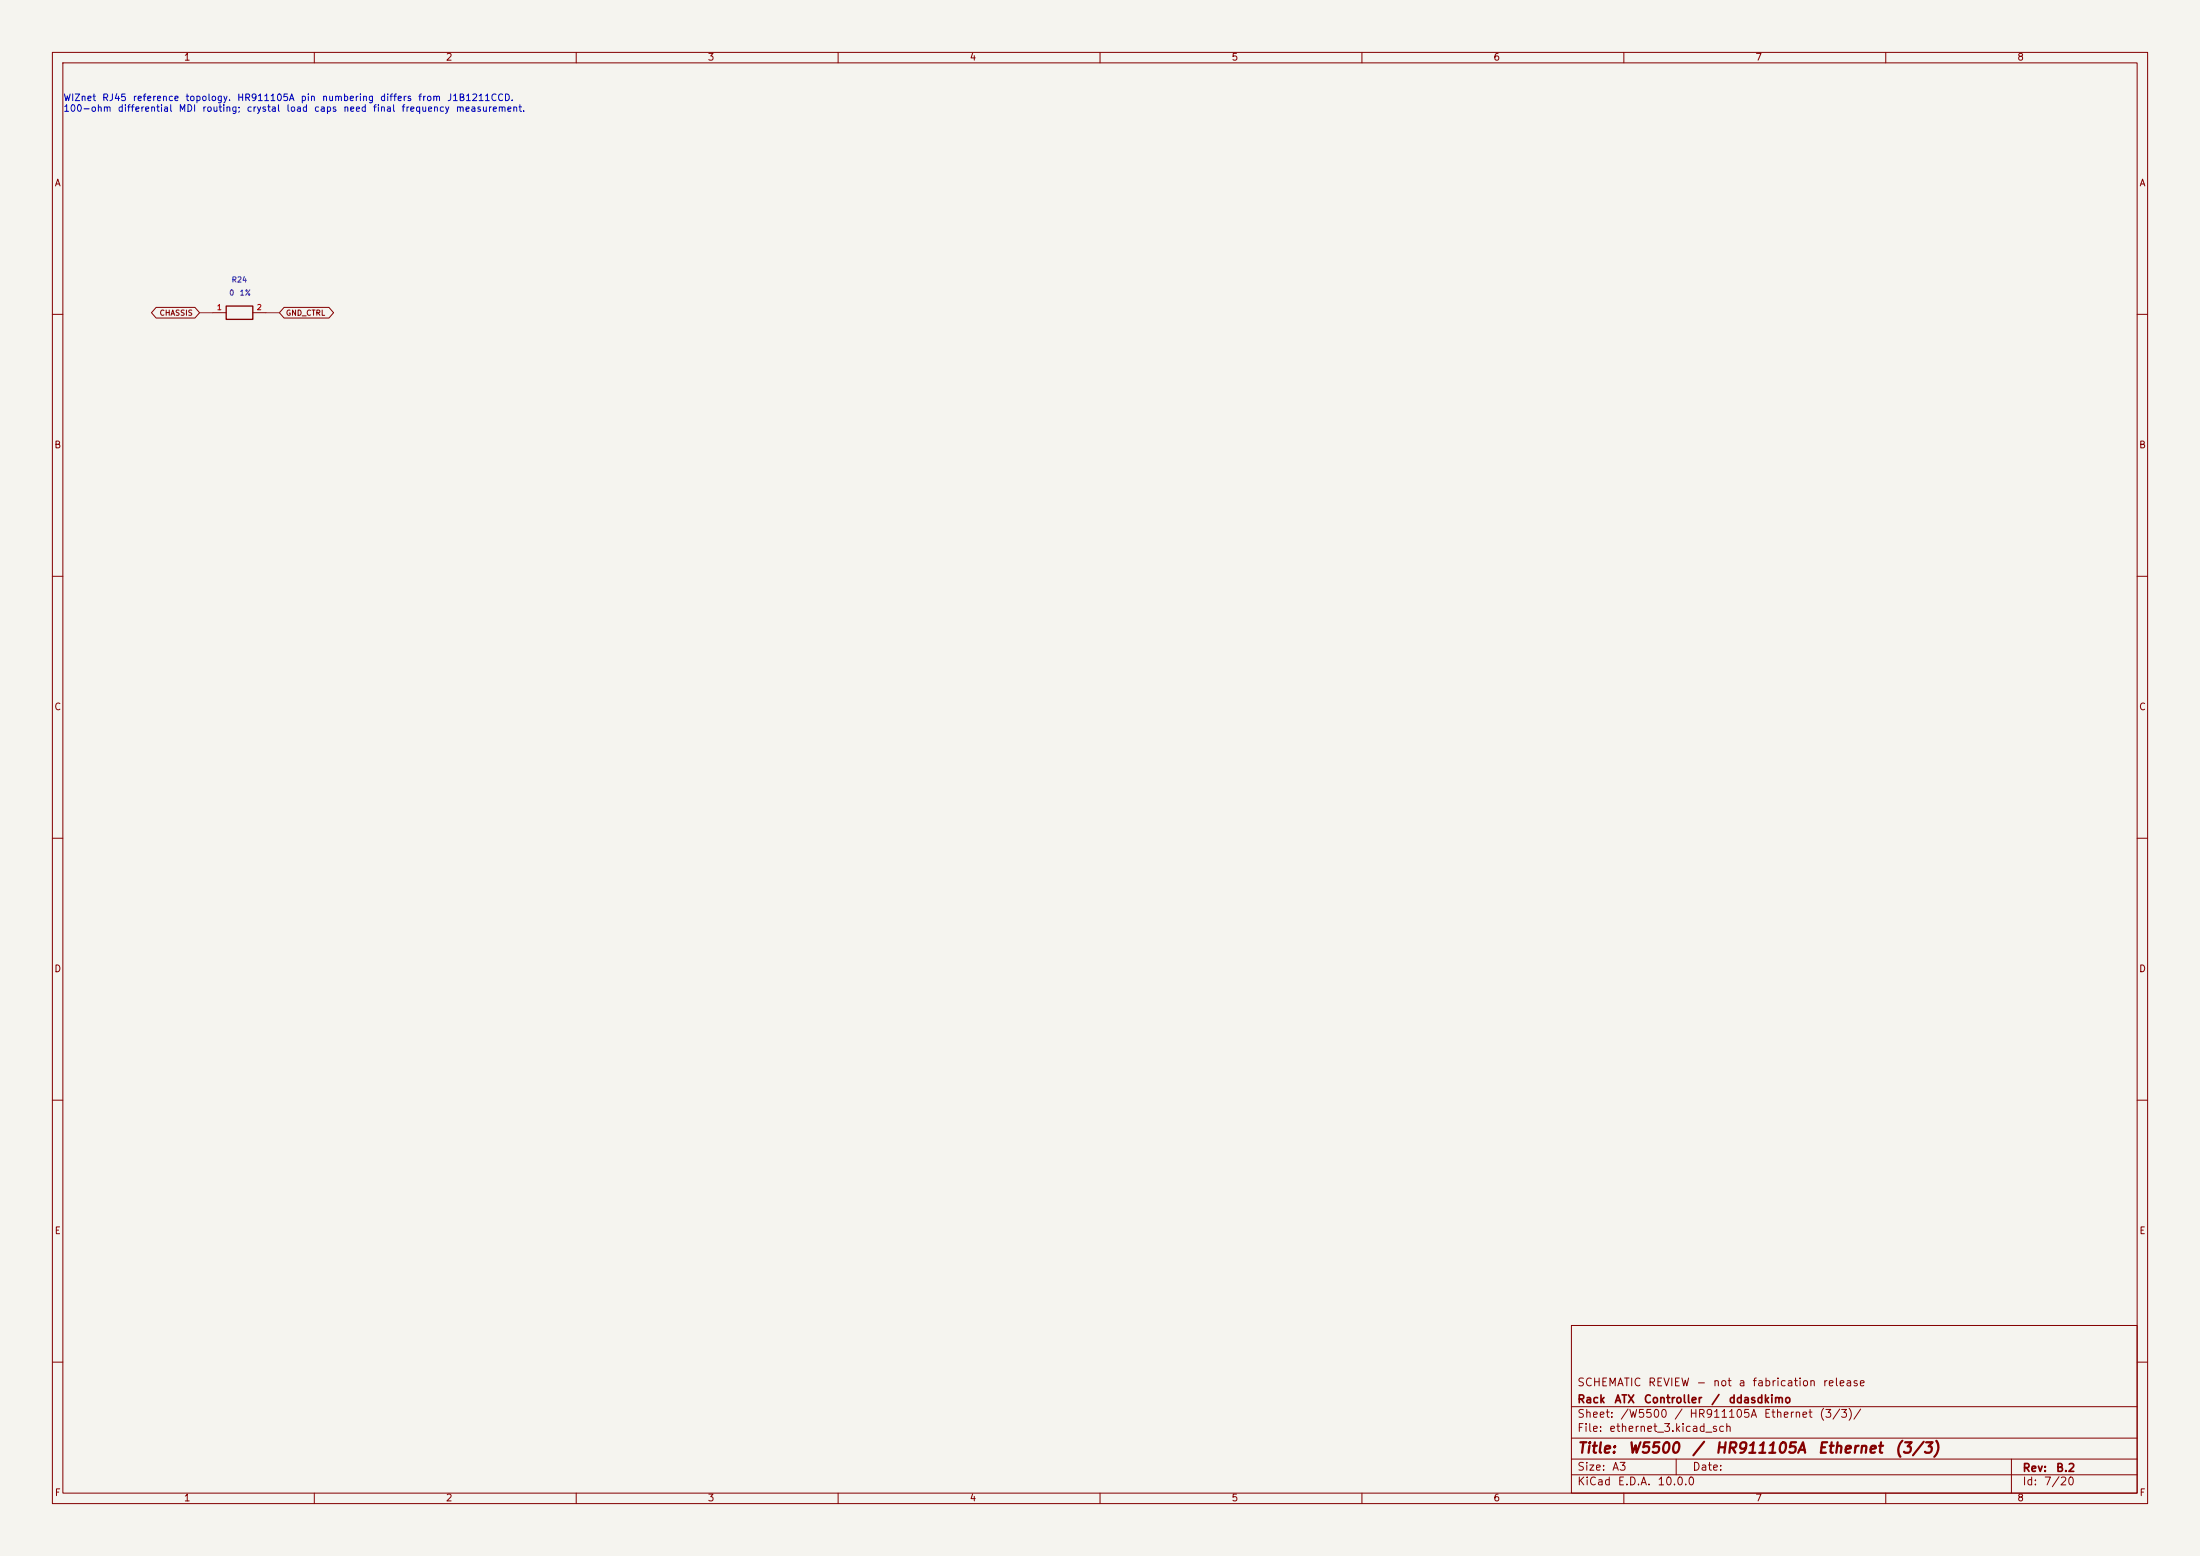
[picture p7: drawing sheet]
<svg xmlns="http://www.w3.org/2000/svg" width="420mm" height="297mm" viewBox="0 0 420 297" stroke-linecap="round" stroke-linejoin="round" font-family="sans-serif">
<path d="M0 0h420v297h-420z" fill="#f5f4ef" stroke="#f5f4ef" stroke-width=".19"/>
<g fill="none" stroke="#840000" stroke-width=".19">
<path d="M10 10h400v277h-400zM12 12h396v273h-396zM60 10v2M110 10v2M160 10v2M210 10v2M260 10v2M310 10v2M360 10v2M29.8 58.7h7.4l.9 1-.9 1h-7.4l-.9-1zM40.6 59.7h2.6M48.3 59.7h2.5"/>
<path d="M54.2 58.7h8.6l.9 1-.9 1h-8.6l-.9-1zM10 60h2M408 60h2M10 110h2M408 110h2M10 160h2M408 160h2M10 210h2M408 210h2M300 253h108v32h-108zM10 260h2M300 278.5h108"/>
<path d="M300 274.5h108M300 268.5h108M320 278.5v3M384 278.5v6.5M408 260h2M60 285v2M110 285v2M160 285v2M210 285v2M260 285v2M300 281.5h108M310 285v2"/>
<path d="M360 285v2"/>
</g>
<path d="M43.2 58.4h5.1v2.6h-5.1z" fill="none" stroke="#840000" stroke-width=".25"/>
<path d="M38.1 59.7h2.5M50.8 59.7h2.5" fill="none" stroke="#009600" stroke-width=".19"/>
<g font-size="2" fill="#840000">
<text x="301" y="277.9">Title:</text>
<text x="310.6" y="277.9">W5500</text>
<text x="322.9" y="277.9">/</text>
<text x="327.3" y="277.9">HR911105A</text>
<text x="346.9" y="277.9">Ethernet</text>
<text x="361.6" y="277.9">(3/3)</text>
</g>
<g font-size="1.5" fill="#840000">
<text x="301" y="268.2">Rack</text>
<text x="301" y="265">SCHEMATIC</text>
<text x="308.1" y="268.2">ATX</text>
<text x="313.7" y="268.2">Controller</text>
<text x="314.5" y="265">REVIEW</text>
<text x="323.7" y="265">-</text>
<text x="326.6" y="268.2">/</text>
<text x="326.9" y="265">not</text>
<text x="329.9" y="268.2">ddasdkimo</text>
<text x="331.8" y="265">a</text>
<text x="334.4" y="265">fabrication</text>
<text x="347.9" y="265">release</text>
<text x="301" y="273.7">File:</text>
<text x="301" y="271">Sheet:</text>
<text x="307.1" y="273.7">ethernet_3.kicad_sch</text>
<text x="309.2" y="271">/W5500</text>
<text x="319.5" y="271">/</text>
<text x="322.4" y="271">HR911105A</text>
<text x="336.6" y="271">Ethernet</text>
<text x="347.2" y="271">(3/3)/</text>
<text x="301" y="281.1">Size:</text>
<text x="307.6" y="281.1">A3</text>
<text x="323" y="281.1">Date:</text>
<text x="386" y="281.3">Rev:</text>
<text x="392.4" y="281.3">B.2</text>
<text x="301" y="283.9">KiCad</text>
<text x="308.7" y="283.9">E.D.A.</text>
<text x="316.3" y="283.9">10.0.0</text>
<text x="386" y="283.9">Id:</text>
<text x="390.1" y="283.9">7/20</text>
</g>
<g font-size="1.3" fill="#840000">
<text x="35" y="11.9">1</text>
<text x="85" y="11.9">2</text>
<text x="135" y="11.9">3</text>
<text x="185" y="11.9">4</text>
<text x="235" y="11.9">5</text>
<text x="285" y="11.9">6</text>
<text x="335" y="11.9">7</text>
<text x="385" y="11.9">8</text>
<text x="10.3" y="35.9">A</text>
<text x="408.3" y="35.9">A</text>
<text x="10.3" y="85.9">B</text>
<text x="408.2" y="85.9">B</text>
<text x="10.3" y="135.9">C</text>
<text x="408.2" y="135.9">C</text>
<text x="10.3" y="185.9">D</text>
<text x="408.2" y="185.9">D</text>
<text x="10.3" y="235.9">E</text>
<text x="408.3" y="235.9">E</text>
<text x="10.3" y="285.9">F</text>
<text x="35" y="286.9">1</text>
<text x="85" y="286.9">2</text>
<text x="135" y="286.9">3</text>
<text x="185" y="286.9">4</text>
<text x="235" y="286.9">5</text>
<text x="285" y="286.9">6</text>
<text x="335" y="286.9">7</text>
<text x="385" y="286.9">8</text>
<text x="408.3" y="285.9">F</text>
</g>
<g font-size="1.3" fill="#0000c2">
<text x="12" y="19.6">WIZnet</text>
<text x="12" y="21.6">100-ohm</text>
<text x="19.4" y="19.6">RJ45</text>
<text x="22.4" y="21.6">differential</text>
<text x="25.2" y="19.6">reference</text>
<text x="34" y="21.6">MDI</text>
<text x="35.3" y="19.6">topology.</text>
<text x="38.5" y="21.6">routing;</text>
<text x="45.2" y="19.6">HR911105A</text>
<text x="47" y="21.6">crystal</text>
<text x="54.6" y="21.6">load</text>
<text x="57.3" y="19.6">pin</text>
<text x="59.8" y="21.6">caps</text>
<text x="61.4" y="19.6">numbering</text>
<text x="65.4" y="21.6">need</text>
<text x="71.1" y="21.6">final</text>
<text x="72.4" y="19.6">differs</text>
<text x="76.5" y="21.6">frequency</text>
<text x="79.7" y="19.6">from</text>
<text x="85.3" y="19.6">J1B1211CCD.</text>
<text x="86.9" y="21.6">measurement.</text>
</g>
<g font-size="1" fill="#a90000">
<text x="41.3" y="59.4">1</text>
<text x="48.9" y="59.4">2</text>
</g>
<g font-size="1" fill="#006464">
<text x="43.7" y="56.7">0</text>
<text x="44.1" y="54.2">R24</text>
<text x="45.7" y="56.7">1%</text>
</g>
<g font-size="1" fill="#840000">
<text x="30.4" y="60.5">CHASSIS</text>
<text x="54.5" y="60.5">GND_CTRL</text>
</g>
</svg>
